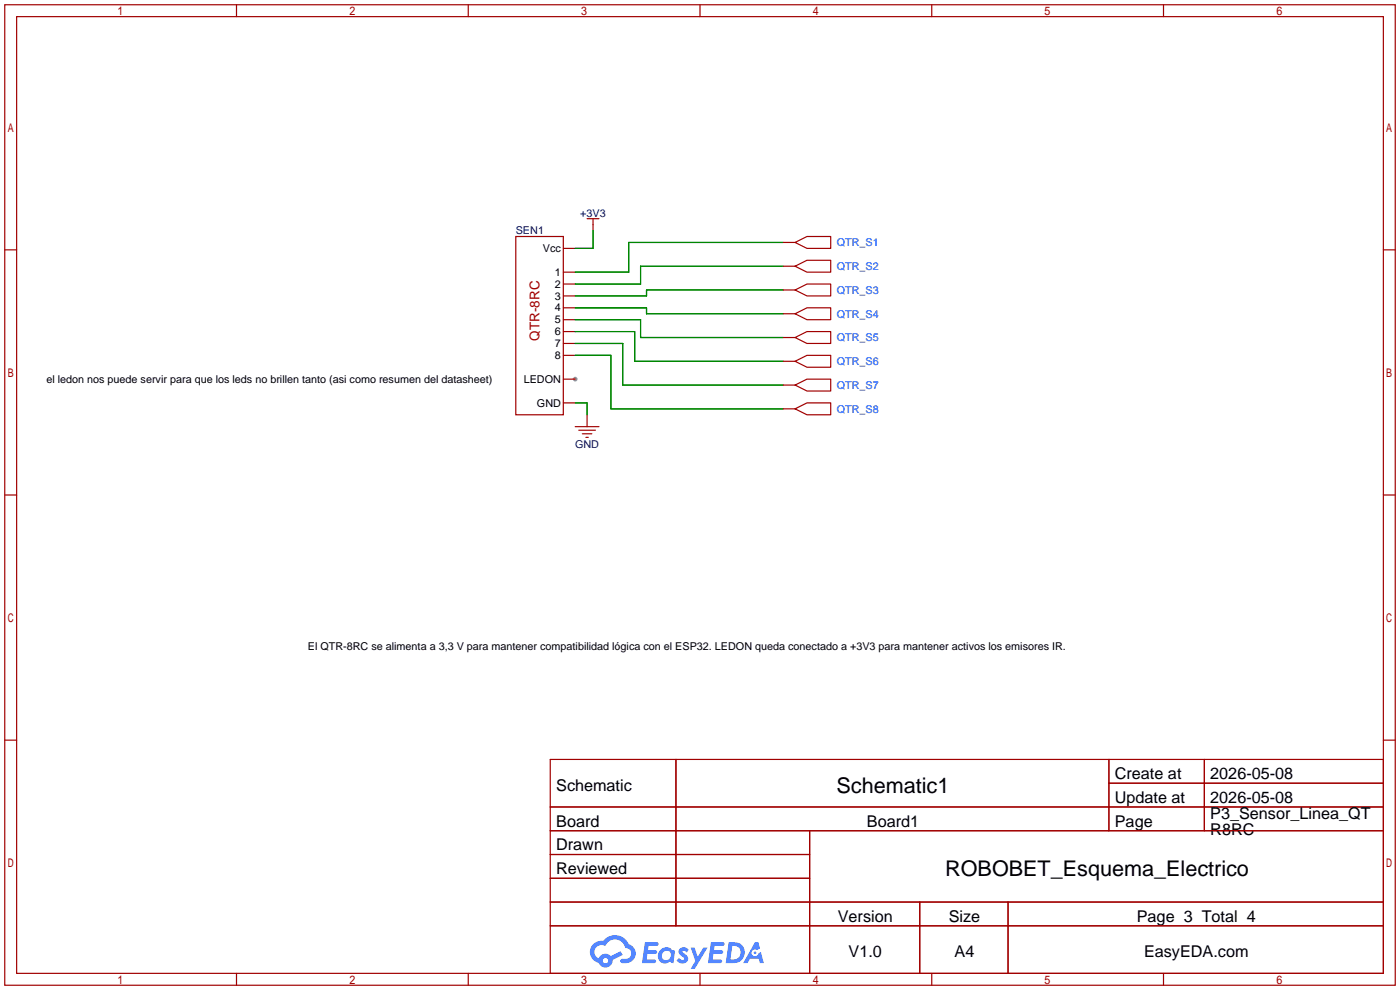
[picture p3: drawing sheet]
<svg xmlns="http://www.w3.org/2000/svg" width="299mm" height="212mm" viewBox="0 0 299 212" stroke-linecap="round" stroke-linejoin="round" font-family="sans-serif">
<circle cx="122.9" cy="81" r=".51" fill="#999"/>
<g fill="none" stroke="#a10000" stroke-width=".25">
<path d="M1 1h297.2v209.6h-297.2zM3.6 3.6h292.1v204.4h-292.1zM50.5 1v2.6M100.1 1v2.6M149.6 1v2.6M199.1 1v2.6M248.7 1v2.6M1 53.4h2.6M295.7 53.4h2.5M1 105.8h2.6M295.7 105.8h2.5M1 158.2h2.6"/>
<path d="M295.7 158.2h2.5M117.6 162.3h178.1v45.7h-178.1zM117.6 172.5h178.1M117.6 177.5h178.1M144.5 162.3v35.6M173 177.5v30.5M237 162.3v15.2M237 167.4h58.7M257.4 162.3v15.2M117.6 182.6h55.4M117.6 192.8h178.1M117.6 187.7h55.4"/>
<path d="M117.6 197.9h178.1M196.6 192.8v15.2M215.4 192.8v15.2M50.5 208v2.6M100.1 208v2.6M149.6 208v2.6M199.1 208v2.6M248.7 208v2.6"/>
</g>
<g fill="#5487ff">
<path d="M145.3 202.7a1.3 1.3 0 0 1 1.9 .3l-.4 .6a.54 .54 0 0 0-.9-.2l.1 .2a1.34 1.34 0 0 1 .9 1.8 1.47 1.47 0 0 1-2.3-.1l.5-.6 .8 .5a.31 .31 0 0 0 .4-.3 .31 .31 0 0 0-.3-.4 1.12 1.12 0 0 1-.7-1.8z"/>
<path d="M147.6 202.5h.9l.6 2 1.2-2h.9l-2.7 4.6h-.9l1-1.7z"/>
<path d="M137.8 201.4h1.7a1.31 1.31 0 0 1 1.2 .2 .4 .4 0 0 1-.3 .5l-1.8 .1-.1 .9h1.6a.4 .4 0 0 1 .4 .4 .4 .4 0 0 1-.5 .4h-1.6l-.2 1.2h1.4a.46 .46 0 0 1 .5 0 .46 .46 0 0 1 .1 .5l-.4 .2h-2.6z"/>
<path d="M151.9 201.4h1.7a1.32 1.32 0 0 1 1.2 .2 .39 .39 0 0 1-.3 .5l-1.8 .1-.1 .9h1.6a.4 .4 0 0 1 .4 .4 .4 .4 0 0 1-.4 .4h-1.7l-.2 1.2h1.4a.46 .46 0 0 1 .5 0 .46 .46 0 0 1 .1 .5l-.4 .2h-2.6z"/>
<path d="M161.3 201.4h.8l.3 1.3-.6 .4a.75 .75 0 0 0-1.1 .3 .75 .75 0 0 0 .5 1 .75 .75 0 0 0 .9-.7l.5-.2 .6 2.3h-.8l-.3-.9h-1.8l-.5 .9h-1z"/>
<path d="M155.7 201.4l-.6 4.4h1.5a2.27 2.27 0 0 0 2.6-2.2 2.27 2.27 0 0 0-2.7-2.2zM156.5 202.1a1.5 1.5 0 0 1 1.8 1.6 1.5 1.5 0 0 1-1.9 1.4h-.3z"/>
<path d="M141.2 203a1.6 1.6 0 0 0-.3 2.3 1.6 1.6 0 0 0 2.3 .2l.7 .3 .3-2.4-.1-.3-.5-.1a1.58 1.58 0 0 0-2.4 0zM141.8 203.5a.98 .98 0 0 1 1.6 .4 .98 .98 0 0 1-1.1 1.3 .94 .94 0 0 1-.9-.7 .94 .94 0 0 1 .4-1z"/>
<path d="M126.8 201.8a2.37 2.37 0 0 0 1.1 4 1.54 1.54 0 0 0 1.8 1 1.54 1.54 0 0 0 1.2-1.6l2.2-1.1-.5-.8-2 1a1.57 1.57 0 0 0-2.7 .5 1.5 1.5 0 0 1-.7-2.1 1.5 1.5 0 0 1 2.2-.5 2.23 2.23 0 0 1 2.3-1.4 2.23 2.23 0 0 1 2 1.8 1.16 1.16 0 0 1 1.2 1.1 1.16 1.16 0 0 1-1.1 1.2h-.7a.47 .47 0 0 0-.5 .4 .47 .47 0 0 0 .4 .5 2.17 2.17 0 0 0 2.5-.9 2.17 2.17 0 0 0-.3-2.7l-.8-.4a3.2 3.2 0 0 0-5.5-.7l-1.1 .1zM128.8 205.3a.6 .6 0 0 1 1.2 0 .6 .6 0 0 1-1.2 0z"/>
<circle cx="161.4" cy="203.6" r=".28"/>
</g>
<g fill="none" stroke="#a10000" stroke-width=".25">
<path d="M110.2 50.5h10.2v38.1h-10.2zM120.4 58.2h2.5M120.4 53.1h2.5M125.5 46.7h2.5M126.7 46.7v2.6M167.4 51.8h2.5M167.4 56.9h2.5M169.9 51.8l2.6-1.3h5v2.6h-5zM169.9 56.9l2.6-1.3h5v2.6h-5zM120.4 60.7h2.5M120.4 63.2h2.5M120.4 65.8h2.5"/>
<path d="M120.4 68.3h2.5M120.4 70.9h2.5M120.4 73.4h2.5M120.4 75.9h2.5M167.4 62h2.5M167.4 67.1h2.5M167.4 72.1h2.5M167.4 77.2h2.5M169.9 62l2.6-1.3h5v2.5h-5zM169.9 67.1l2.6-1.3h5v2.5h-5zM169.9 72.1l2.6-1.2h5v2.5h-5zM169.9 77.2l2.6-1.3h5v2.6h-5z"/>
<path d="M120.4 81h2.5M120.4 86.1h2.5M122.9 91.2h5.1M123.7 91.9h3.6M124.5 92.7h2M125.2 93.5h.5M125.5 88.6v2.6M167.4 82.3h2.5M167.4 87.4h2.5M169.9 82.3l2.6-1.3h5v2.6h-5zM169.9 87.4l2.6-1.3h5v2.5h-5z"/>
</g>
<path d="M126.7 49.3v3.8h-3.8M167.4 51.8h-33v6.4h-11.5M167.4 56.9h-30.5v3.8h-14M122.9 75.9h7.7v11.5h36.8M122.9 73.4h10.2v8.9h34.3M122.9 68.3h14v3.8h30.5M122.9 65.8h15.3v1.3h29.2M122.9 70.9h12.7v6.3h31.8M167.4 62h-29.2v1.2h-15.3M122.9 86.1h2.6v2.5" fill="none" stroke="#008700" stroke-width=".25"/>
<g font-size="4.6">
<text x="178.8" y="169.4">Schematic1</text>
<text x="202" y="187.2">ROBOBET_Esquema_Electrico</text>
</g>
<g font-size="3.5">
<text x="238.3" y="166.5">Create at</text>
<text x="258.7" y="166.5">2026-05-08</text>
<text x="118.9" y="169.1">Schematic</text>
<text x="238.3" y="171.6">Update at</text>
<text x="258.7" y="171.6">2026-05-08</text>
<text x="118.9" y="176.7">Board</text>
<text x="185.3" y="176.7">Board1</text>
<text x="238.3" y="176.7">Page</text>
<text x="258.7" y="174.9">P3_Sensor_Linea_QT</text>
<text x="258.7" y="178.4">R8RC</text>
<text x="118.9" y="181.8">Drawn</text>
<text x="118.9" y="186.8">Reviewed</text>
<text x="179.1" y="197">Version</text>
<text x="202.8" y="197">Size</text>
<text x="243" y="197">Page 3 Total 4</text>
<text x="181.4" y="204.6">V1.0</text>
<text x="204" y="204.6">A4</text>
<text x="244.5" y="204.6">EasyEDA.com</text>
</g>
<text font-size="2.9" fill="#a00000" x="115.3" y="72.8" transform="rotate(-90 115.3 72.8)">QTR-8RC</text>
<g font-size="2.3" fill="#000080">
<text x="124" y="46.3">+3V3</text>
<text x="110.2" y="50.1">SEN1</text>
<text x="122.9" y="95.8">GND</text>
</g>
<g font-size="2.3">
<text x="116" y="53.9">Vcc</text>
<text x="118.6" y="59">1</text>
<text x="118.6" y="61.5">2</text>
<text x="118.6" y="64">3</text>
<text x="118.6" y="66.6">4</text>
<text x="118.6" y="69.1">5</text>
<text x="118.6" y="71.7">6</text>
<text x="118.6" y="74.2">7</text>
<text x="118.6" y="76.7">8</text>
<text x="9.9" y="81.8">el ledon nos puede servir para que los leds no brillen tanto (asi como resumen del datasheet)</text>
<text x="111.9" y="81.8">LEDON</text>
<text x="114.8" y="86.9">GND</text>
<text x="65.8" y="139">El QTR-8RC se alimenta a 3,3 V para mantener compatibilidad lógica con el ESP32. LEDON queda conectado a +3V3 para mantener activos los emisores IR.</text>
</g>
<g font-size="2.3" fill="#00f">
<text x="178.8" y="52.6">QTR_S1</text>
<text x="178.8" y="57.7">QTR_S2</text>
<text x="178.8" y="62.8">QTR_S3</text>
<text x="178.8" y="67.9">QTR_S4</text>
<text x="178.8" y="72.9">QTR_S5</text>
<text x="178.8" y="78">QTR_S6</text>
<text x="178.8" y="83.1">QTR_S7</text>
<text x="178.8" y="88.2">QTR_S8</text>
</g>
</svg>
